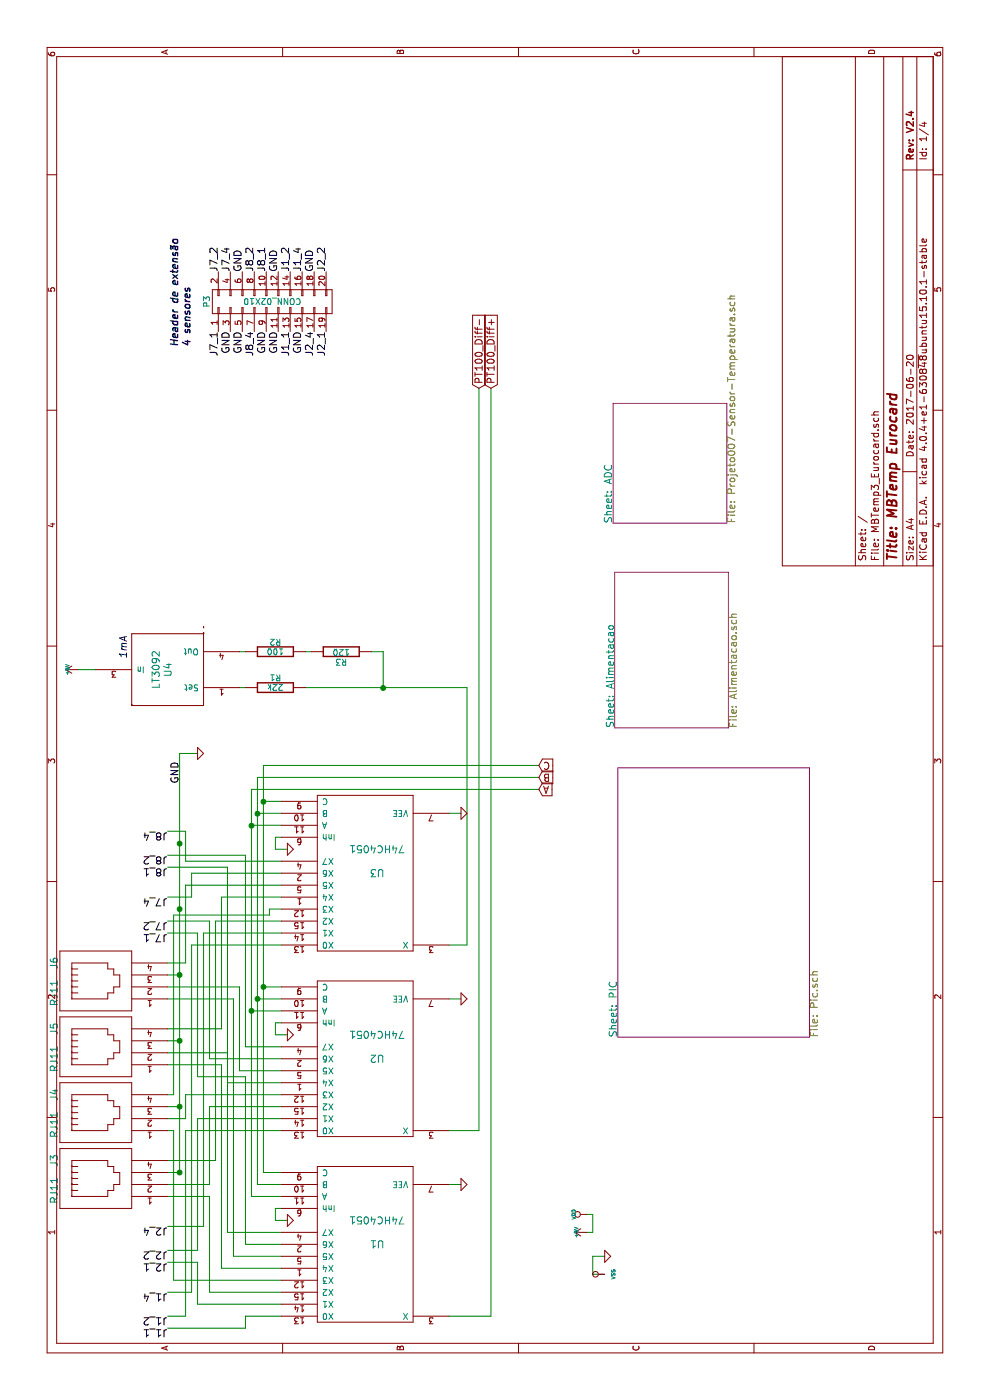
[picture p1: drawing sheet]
EESchema Schematic File Version 2
LIBS:MBTemp3_Eurocard-rescue
LIBS:MBTemp3-rescue
LIBS:power
LIBS:device
LIBS:transistors
LIBS:conn
LIBS:linear
LIBS:regul
LIBS:74xx
LIBS:cmos4000
LIBS:adc-dac
LIBS:memory
LIBS:xilinx
LIBS:microcontrollers
LIBS:dsp
LIBS:microchip
LIBS:analog_switches
LIBS:motorola
LIBS:texas
LIBS:intel
LIBS:audio
LIBS:interface
LIBS:digital-audio
LIBS:philips
LIBS:display
LIBS:cypress
LIBS:siliconi
LIBS:opto
LIBS:atmel
LIBS:contrib
LIBS:valves
LIBS:Pt100-cache
LIBS:Controle
EELAYER 25 0
EELAYER END
$Descr A4 11693 8268
encoding utf-8
Sheet 1 4
Title "MBTemp Eurocard"
Date "2017-06-20"
Rev "V2.4"
Comp ""
Comment1 ""
Comment2 ""
Comment3 ""
Comment4 ""
$EndDescr
Text GLabel 8450 4000 2    60   Input ~ 0
PT100_Diff-
Wire Wire Line
	8450 4000 2250 4000
Wire Wire Line
	5100 2100 5100 4500
Wire Wire Line
	6100 650  6100 800 
Connection ~ 5000 2200
Wire Wire Line
	1900 2200 5300 2200
Wire Wire Line
	5300 2200 5300 4500
Connection ~ 4800 2100
Wire Wire Line
	2250 4000 2250 3750
Wire Wire Line
	3350 3750 3350 3850
Connection ~ 5950 3200
Wire Wire Line
	5950 2550 5950 3900
Wire Wire Line
	5950 3900 3800 3900
Wire Wire Line
	3800 3900 3800 3750
Connection ~ 3350 2150
Wire Wire Line
	3350 2350 3350 2150
Wire Wire Line
	5000 2200 5000 2350
Wire Wire Line
	4800 2100 4800 2350
Wire Wire Line
	1700 2100 1700 2350
Wire Wire Line
	3150 2350 3150 2300
Wire Wire Line
	3150 2300 3050 2300
Wire Wire Line
	3050 2300 3050 2400
Wire Wire Line
	4500 2350 4500 1550
Wire Wire Line
	4500 1550 4750 1550
Wire Wire Line
	4750 1550 4750 1400
Wire Wire Line
	1400 2350 1400 1900
Wire Wire Line
	1400 1900 4450 1900
Wire Wire Line
	4450 1900 4450 1400
Wire Wire Line
	2850 2350 2850 1750
Wire Wire Line
	2850 1750 4000 1750
Wire Wire Line
	4000 1750 4000 1400
Wire Wire Line
	4300 2350 4300 1550
Wire Wire Line
	4300 1550 3650 1550
Wire Wire Line
	3650 1550 3650 1400
Wire Wire Line
	1200 2350 1200 1950
Wire Wire Line
	1200 1950 3350 1950
Wire Wire Line
	3350 1950 3350 1400
Wire Wire Line
	2650 2350 2650 1900
Wire Wire Line
	2650 1900 2900 1900
Wire Wire Line
	2900 1900 2900 1400
Wire Wire Line
	4100 2350 4100 2250
Wire Wire Line
	4100 2250 4050 2250
Wire Wire Line
	4050 2250 4050 1450
Wire Wire Line
	4050 1450 2550 1450
Wire Wire Line
	2550 1450 2550 1400
Wire Wire Line
	1000 2350 1000 1450
Wire Wire Line
	1000 1450 2250 1450
Wire Wire Line
	2250 1450 2250 1400
Wire Wire Line
	2450 2350 2450 1750
Wire Wire Line
	2450 1750 1800 1750
Wire Wire Line
	1800 1750 1800 1400
Wire Wire Line
	3900 2350 3900 1700
Wire Wire Line
	3900 1700 1450 1700
Wire Wire Line
	1450 1700 1450 1400
Wire Wire Line
	800  2350 800  1650
Wire Wire Line
	800  1650 1150 1650
Wire Wire Line
	1150 1650 1150 1400
Wire Wire Line
	2250 2350 2250 1550
Wire Wire Line
	2250 1550 700  1550
Wire Wire Line
	700  1550 700  1400
Connection ~ 4650 1500
Connection ~ 3550 1500
Wire Wire Line
	3550 1500 3550 1400
Connection ~ 2450 1500
Wire Wire Line
	2450 1400 2450 1500
Wire Wire Line
	6250 2050 6250 2000
Wire Wire Line
	5950 2050 5950 2000
Wire Wire Line
	6250 2600 6250 2550
Wire Wire Line
	6250 3100 6250 3200
Wire Wire Line
	6250 3200 5950 3200
Wire Wire Line
	5400 1500 5400 1650
Wire Wire Line
	1900 1400 1900 1500
Connection ~ 1900 1500
Wire Wire Line
	3000 1500 3000 1400
Connection ~ 3000 1500
Connection ~ 4100 1500
Wire Wire Line
	600  1400 600  2050
Wire Wire Line
	600  2050 700  2050
Wire Wire Line
	700  2050 700  2350
Wire Wire Line
	900  1400 900  1600
Wire Wire Line
	900  1600 3800 1600
Wire Wire Line
	3800 1600 3800 2350
Wire Wire Line
	1250 1400 1250 1650
Wire Wire Line
	1250 1650 2350 1650
Wire Wire Line
	2350 1650 2350 2350
Wire Wire Line
	1700 1400 1700 1750
Wire Wire Line
	1700 1750 900  1750
Wire Wire Line
	900  1750 900  2350
Wire Wire Line
	2000 1400 2000 1800
Wire Wire Line
	2000 1800 4000 1800
Wire Wire Line
	4000 1800 4000 2350
Wire Wire Line
	2350 1400 2350 1550
Wire Wire Line
	2350 1550 2550 1550
Wire Wire Line
	2550 1550 2550 2350
Wire Wire Line
	2800 1400 2800 1850
Wire Wire Line
	2800 1850 1100 1850
Wire Wire Line
	1100 1850 1100 2350
Wire Wire Line
	3100 1400 3100 1850
Wire Wire Line
	3100 1850 4200 1850
Wire Wire Line
	4200 1850 4200 2350
Wire Wire Line
	3450 1400 3450 2000
Wire Wire Line
	3450 2000 2750 2000
Wire Wire Line
	2750 2000 2750 2350
Wire Wire Line
	3900 1400 3900 1650
Wire Wire Line
	3900 1650 2700 1650
Wire Wire Line
	2700 1650 2700 2050
Wire Wire Line
	2700 2050 1300 2050
Wire Wire Line
	1300 2050 1300 2350
Wire Wire Line
	4200 1400 4200 1600
Wire Wire Line
	4200 1600 4400 1600
Wire Wire Line
	4400 1600 4400 2350
Wire Wire Line
	4550 1400 4550 2050
Wire Wire Line
	4550 2050 2950 2050
Wire Wire Line
	2950 2050 2950 2350
Wire Wire Line
	1500 2400 1500 2300
Wire Wire Line
	1500 2300 1600 2300
Wire Wire Line
	1600 2300 1600 2350
Wire Wire Line
	4600 2400 4600 2300
Wire Wire Line
	4600 2300 4700 2300
Wire Wire Line
	4700 2300 4700 2350
Wire Wire Line
	1800 2350 1800 2150
Wire Wire Line
	4900 2150 4900 2350
Wire Wire Line
	3450 2350 3450 2200
Connection ~ 3450 2200
Wire Wire Line
	3250 2350 3250 2100
Connection ~ 3250 2100
Wire Wire Line
	4900 3850 4900 3750
Wire Wire Line
	1800 3750 1800 3850
Wire Wire Line
	700  3750 700  4100
Wire Wire Line
	700  4100 8450 4100
Wire Wire Line
	1800 2150 5200 2150
Connection ~ 4900 2150
Wire Wire Line
	1900 2200 1900 2350
Wire Wire Line
	1050 5050 1050 4950
Wire Wire Line
	1050 4950 1200 4950
Wire Wire Line
	1200 4950 1200 5050
Wire Wire Line
	5200 2150 5200 4500
Wire Wire Line
	1550 4900 1550 4950
Wire Wire Line
	1550 4950 1400 4950
Wire Wire Line
	1400 4950 1400 4900
Text GLabel 8450 4100 2    60   Input ~ 0
PT100_Diff+
$Sheet
S 7325 5120 1000 950 
U 5087D3F4
F0 "ADC" 60
F1 "Projeto007-Sensor-Temperatura.sch" 60
$EndSheet
$Comp
L VDD #PWR01
U 1 1
P 1550 4900
F 0 "#PWR01" H 1550 5000 30  0001 C CNN
F 1 "VDD" H 1550 5010 30  0000 C CNN
F 2 "" H 1550 4900 60  0001 C CNN
F 3 "" H 1550 4900 60  0001 C CNN
	1    1550 4900
	1    0    0    -1  
$EndComp
$Comp
L +5V #PWR02
U 1 1
P 1400 4900
F 0 "#PWR02" H 1400 4990 20  0001 C CNN
F 1 "+5V" H 1400 4990 30  0000 C CNN
F 2 "" H 1400 4900 60  0001 C CNN
F 3 "" H 1400 4900 60  0001 C CNN
	1    1400 4900
	1    0    0    -1  
$EndComp
Text GLabel 5300 4500 3    60   Input ~ 0
C
Text GLabel 5200 4500 3    60   Input ~ 0
B
Text GLabel 5100 4500 3    60   Input ~ 0
A
$Sheet
S 3030 5160 2250 1600
U 503F7772
F0 "PIC" 60
F1 "Pic.sch" 60
$EndSheet
$Comp
L GND-RESCUE-MBTemp3 #PWR03
U 1 1
P 1200 5050
F 0 "#PWR03" H 1200 5050 30  0001 C CNN
F 1 "GND" H 1200 4980 30  0001 C CNN
F 2 "" H 1200 5050 60  0001 C CNN
F 3 "" H 1200 5050 60  0001 C CNN
	1    1200 5050
	1    0    0    -1  
$EndComp
$Comp
L VSS #PWR04
U 1 1
P 1050 5050
F 0 "#PWR04" H 1050 5050 30  0001 C CNN
F 1 "VSS" H 1050 4980 30  0000 C CNN
F 2 "" H 1050 5050 60  0001 C CNN
F 3 "" H 1050 5050 60  0001 C CNN
	1    1050 5050
	1    0    0    -1  
$EndComp
$Sheet
S 5615 5135 1300 950 
U 50211263
F0 "Alimentacao" 60
F1 "Alimentacao.sch" 60
$EndSheet
$Comp
L +5V #PWR05
U 1 1
P 6100 650
F 0 "#PWR05" H 6100 740 20  0001 C CNN
F 1 "+5V" H 6100 740 30  0000 C CNN
F 2 "" H 6100 650 60  0001 C CNN
F 3 "" H 6100 650 60  0001 C CNN
	1    6100 650 
	1    0    0    -1  
$EndComp
$Comp
L GND-RESCUE-MBTemp3 #PWR06
U 1 1
P 4900 3850
F 0 "#PWR06" H 4900 3850 30  0001 C CNN
F 1 "GND" H 4900 3780 30  0001 C CNN
F 2 "" H 4900 3850 60  0001 C CNN
F 3 "" H 4900 3850 60  0001 C CNN
	1    4900 3850
	1    0    0    -1  
$EndComp
$Comp
L GND-RESCUE-MBTemp3 #PWR07
U 1 1
P 3350 3850
F 0 "#PWR07" H 3350 3850 30  0001 C CNN
F 1 "GND" H 3350 3780 30  0001 C CNN
F 2 "" H 3350 3850 60  0001 C CNN
F 3 "" H 3350 3850 60  0001 C CNN
	1    3350 3850
	1    0    0    -1  
$EndComp
$Comp
L GND-RESCUE-MBTemp3 #PWR08
U 1 1
P 1800 3850
F 0 "#PWR08" H 1800 3850 30  0001 C CNN
F 1 "GND" H 1800 3780 30  0001 C CNN
F 2 "" H 1800 3850 60  0001 C CNN
F 3 "" H 1800 3850 60  0001 C CNN
	1    1800 3850
	1    0    0    -1  
$EndComp
$Comp
L GND-RESCUE-MBTemp3 #PWR09
U 1 1
P 4600 2400
F 0 "#PWR09" H 4600 2400 30  0001 C CNN
F 1 "GND" H 4600 2330 30  0001 C CNN
F 2 "" H 4600 2400 60  0001 C CNN
F 3 "" H 4600 2400 60  0001 C CNN
	1    4600 2400
	1    0    0    -1  
$EndComp
$Comp
L GND-RESCUE-MBTemp3 #PWR010
U 1 1
P 3050 2400
F 0 "#PWR010" H 3050 2400 30  0001 C CNN
F 1 "GND" H 3050 2330 30  0001 C CNN
F 2 "" H 3050 2400 60  0001 C CNN
F 3 "" H 3050 2400 60  0001 C CNN
	1    3050 2400
	1    0    0    -1  
$EndComp
$Comp
L GND-RESCUE-MBTemp3 #PWR011
U 1 1
P 1500 2400
F 0 "#PWR011" H 1500 2400 30  0001 C CNN
F 1 "GND" H 1500 2330 30  0001 C CNN
F 2 "" H 1500 2400 60  0001 C CNN
F 3 "" H 1500 2400 60  0001 C CNN
	1    1500 2400
	1    0    0    -1  
$EndComp
$Comp
L GND-RESCUE-MBTemp3 #PWR012
U 1 1
P 5400 1650
F 0 "#PWR012" H 5400 1650 30  0001 C CNN
F 1 "GND" H 5400 1580 30  0001 C CNN
F 2 "" H 5400 1650 60  0001 C CNN
F 3 "" H 5400 1650 60  0001 C CNN
	1    5400 1650
	1    0    0    -1  
$EndComp
$Comp
L 4051 U3
U 1 1
P 4400 3050
F 0 "U3" H 4500 3050 60  0000 C CNN
F 1 "74HC4051" H 4500 2850 60  0000 C CNN
F 2 "" H 4400 3050 60  0001 C CNN
F 3 "" H 4400 3050 60  0001 C CNN
	1    4400 3050
	0    -1   1    0   
$EndComp
$Comp
L 4051 U2
U 1 1
P 2850 3050
F 0 "U2" H 2950 3050 60  0000 C CNN
F 1 "74HC4051" H 2950 2850 60  0000 C CNN
F 2 "" H 2850 3050 60  0001 C CNN
F 3 "" H 2850 3050 60  0001 C CNN
	1    2850 3050
	0    -1   1    0   
$EndComp
$Comp
L 4051 U1
U 1 1
P 1300 3050
F 0 "U1" H 1400 3050 60  0000 C CNN
F 1 "74HC4051" H 1400 2850 60  0000 C CNN
F 2 "" H 1300 3050 60  0001 C CNN
F 3 "" H 1300 3050 60  0001 C CNN
	1    1300 3050
	0    -1   1    0   
$EndComp
$Comp
L RJ11 J6
U 1 1
P 3500 800
F 0 "J6" H 3650 1150 60  0000 C CNN
F 1 "RJ11" H 3400 1150 60  0000 C CNN
F 2 "" H 3500 800 60  0001 C CNN
F 3 "" H 3500 800 60  0001 C CNN
	1    3500 800 
	1    0    0    -1  
$EndComp
$Comp
L RJ11 J5
U 1 1
P 2950 800
F 0 "J5" H 3100 1150 60  0000 C CNN
F 1 "RJ11" H 2850 1150 60  0000 C CNN
F 2 "" H 2950 800 60  0001 C CNN
F 3 "" H 2950 800 60  0001 C CNN
	1    2950 800 
	1    0    0    -1  
$EndComp
$Comp
L RJ11 J4
U 1 1
P 2400 800
F 0 "J4" H 2550 1150 60  0000 C CNN
F 1 "RJ11" H 2300 1150 60  0000 C CNN
F 2 "" H 2400 800 60  0001 C CNN
F 3 "" H 2400 800 60  0001 C CNN
	1    2400 800 
	1    0    0    -1  
$EndComp
$Comp
L RJ11 J3
U 1 1
P 1850 800
F 0 "J3" H 2000 1150 60  0000 C CNN
F 1 "RJ11" H 1750 1150 60  0000 C CNN
F 2 "" H 1850 800 60  0001 C CNN
F 3 "" H 1850 800 60  0001 C CNN
	1    1850 800 
	1    0    0    -1  
$EndComp
$Comp
L R-RESCUE-MBTemp3 R3
U 1 1
P 6250 2850
F 0 "R3" V 6330 2850 50  0000 C CNN
F 1 "120" V 6250 2850 50  0000 C CNN
F 2 "" H 6250 2850 60  0001 C CNN
F 3 "" H 6250 2850 60  0001 C CNN
	1    6250 2850
	-1   0    0    1   
$EndComp
$Comp
L R-RESCUE-MBTemp3 R1
U 1 1
P 5950 2300
F 0 "R1" V 6030 2300 50  0000 C CNN
F 1 "22k" V 5950 2300 50  0000 C CNN
F 2 "" H 5950 2300 60  0001 C CNN
F 3 "" H 5950 2300 60  0001 C CNN
	1    5950 2300
	1    0    0    -1  
$EndComp
$Comp
L R-RESCUE-MBTemp3 R2
U 1 1
P 6250 2300
F 0 "R2" V 6330 2300 50  0000 C CNN
F 1 "100" V 6250 2300 50  0000 C CNN
F 2 "" H 6250 2300 60  0001 C CNN
F 3 "" H 6250 2300 60  0001 C CNN
	1    6250 2300
	1    0    0    -1  
$EndComp
$Comp
L LT3092 U4
U 1 1
P 6100 1400
F 0 "U4" H 6100 1400 60  0000 C CNN
F 1 "LT3092" H 6100 1500 60  0000 C CNN
F 2 "" H 6100 1400 60  0001 C CNN
F 3 "" H 6100 1400 60  0001 C CNN
	1    6100 1400
	1    0    0    -1  
$EndComp
Wire Wire Line
	1700 2100 5100 2100
$Comp
L CONN_02X10 P3
U 1 1
P 9175 2275
F 0 "P3" H 9175 2825 50  0000 C CNN
F 1 "CONN_02X10" V 9175 2275 50  0000 C CNN
F 2 "Pin_Headers:Pin_Header_Straight_2x10" H 9175 1075 50  0001 C CNN
F 3 "" H 9175 1075 50  0000 C CNN
	1    9175 2275
	1    0    0    -1  
$EndComp
Text Notes 8800 1600 0    60   Italic 12
Header de extensão\n4 sensores
Text Label 3900 1400 1    60   ~ 0
J7_1
Text Label 4000 1400 1    60   ~ 0
J7_2
Text Label 4200 1400 1    60   ~ 0
J7_4
Text Label 8925 1825 2    60   ~ 0
J7_1
Text Label 9425 1825 0    60   ~ 0
J7_2
Text Label 9425 1925 0    60   ~ 0
J7_4
Text Label 5150 1500 0    60   ~ 0
GND
Text Label 9425 2025 0    60   ~ 0
GND
Text Label 8925 1925 2    60   ~ 0
GND
Text Label 8925 2025 2    60   ~ 0
GND
Text Label 4450 1400 1    60   ~ 0
J8_1
Text Label 4550 1400 1    60   ~ 0
J8_2
Text Label 4750 1400 1    60   ~ 0
J8_4
Text Label 8925 2125 2    60   ~ 0
J8_4
Text Label 9425 2125 0    60   ~ 0
J8_2
Text Label 9425 2225 0    60   ~ 0
J8_1
Text Label 8925 2225 2    60   ~ 0
GND
Text Label 8925 2325 2    60   ~ 0
GND
Text Label 9425 2325 0    60   ~ 0
GND
Text Label 9425 2625 0    60   ~ 0
GND
Text Label 8925 2525 2    60   ~ 0
GND
Text Label 600  1400 1    60   ~ 0
J1_1
Text Label 700  1400 1    60   ~ 0
J1_2
Text Label 900  1400 1    60   ~ 0
J1_4
Wire Wire Line
	1900 1500 5400 1500
Text Label 8925 2425 2    60   ~ 0
J1_1
Text Label 9425 2425 0    60   ~ 0
J1_2
Text Label 9425 2525 0    60   ~ 0
J1_4
Text Label 1150 1400 1    60   ~ 0
J2_1
Text Label 1250 1400 1    60   ~ 0
J2_2
Text Label 1450 1400 1    60   ~ 0
J2_4
Text Label 8925 2725 2    60   ~ 0
J2_1
Text Label 8925 2625 2    60   ~ 0
J2_4
Text Label 9425 2725 0    60   ~ 0
J2_2
Text Notes 6390 1070 2    60   Italic 0
1mA
$EndSCHEMATC
